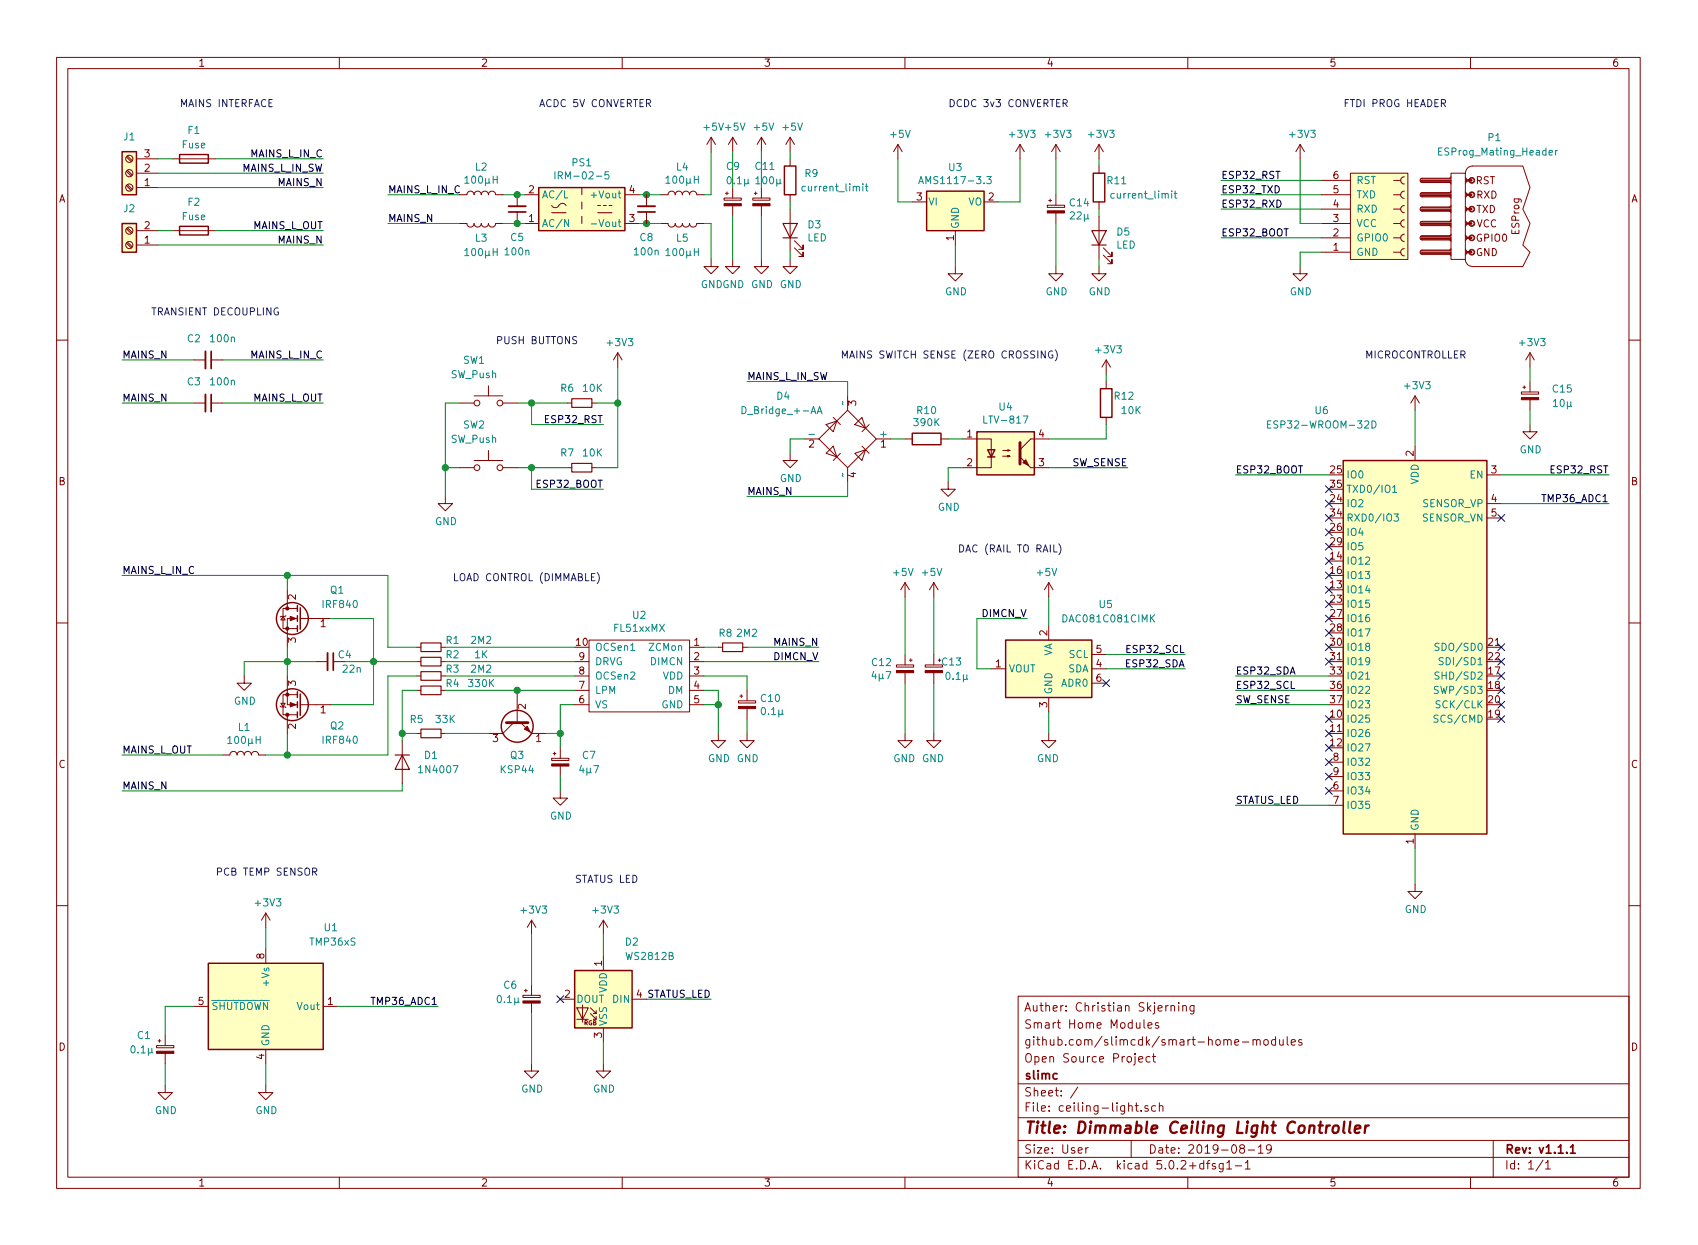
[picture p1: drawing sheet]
EESchema Schematic File Version 4
LIBS:ceiling-light-cache
EELAYER 26 0
EELAYER END
$Descr User 11811 8661
encoding utf-8
Sheet 1 1
Title "Dimmable Ceiling Light Controller"
Date "2019-08-19"
Rev "v1.1.1"
Comp "slimc"
Comment1 "Open Source Project"
Comment2 "github.com/slimcdk/smart-home-modules"
Comment3 "Smart Home Modules"
Comment4 "Auther: Christian Skjerning"
$EndDescr
$Comp
L Connector:Screw_Terminal_01x03 J1
U 1 1
P 900 1200
F 0 "J1" H 900 950 50  0000 C CNN
F 1 "Screw_Terminal_01x03" H 980 1241 50  0001 L CNN
F 2 "" H 900 1200 50  0001 C CNN
F 3 "~" H 900 1200 50  0001 C CNN
	1    900  1200
	-1   0    0    1   
$EndComp
$Comp
L Connector:Screw_Terminal_01x02 J2
U 1 1
P 900 1700
F 0 "J2" H 900 1450 50  0000 C CNN
F 1 "Screw_Terminal_01x02" H 1400 1600 50  0001 C CNN
F 2 "" H 900 1700 50  0001 C CNN
F 3 "~" H 900 1700 50  0001 C CNN
	1    900  1700
	-1   0    0    1   
$EndComp
$Comp
L Device:Fuse F2
U 1 1
P 1350 1600
F 0 "F2" V 1150 1600 50  0000 C CNN
F 1 "Fuse" V 1250 1600 50  0000 C CNN
F 2 "Fuse_Holders_and_Fuses:Fuseholder5x20_horiz_open_lateral_Type-II" V 1280 1600 50  0001 C CNN
F 3 "~" H 1350 1600 50  0001 C CNN
	1    1350 1600
	0    1    1    0   
$EndComp
Text Label 2250 1600 2    50   ~ 0
MAINS_L_OUT
Text Label 2250 1700 2    50   ~ 0
MAINS_N
Wire Wire Line
	1100 1600 1200 1600
Wire Wire Line
	1500 1600 2250 1600
Wire Wire Line
	1100 1700 2250 1700
Wire Wire Line
	1100 1200 2250 1200
Text Label 2250 1100 2    50   ~ 0
MAINS_L_IN_C
Text Label 2250 1200 2    50   ~ 0
MAINS_L_IN_SW
Text Label 2250 1300 2    50   ~ 0
MAINS_N
$Comp
L Device:Fuse F1
U 1 1
P 1350 1100
F 0 "F1" V 1150 1100 50  0000 C CNN
F 1 "Fuse" V 1250 1100 50  0000 C CNN
F 2 "Fuse_Holders_and_Fuses:Fuseholder5x20_horiz_open_lateral_Type-II" V 1280 1100 50  0001 C CNN
F 3 "~" H 1350 1100 50  0001 C CNN
	1    1350 1100
	0    1    1    0   
$EndComp
Text Notes 1250 750  0    50   ~ 0
MAINS INTERFACE
Wire Wire Line
	1100 1100 1200 1100
$Comp
L RF_Module:ESP32-WROOM-32D U6
U 1 1
P 9850 4500
F 0 "U6" H 10500 6150 50  0000 C CNN
F 1 "ESP32-WROOM-32D" H 10500 6050 50  0000 C CNN
F 2 "RF_Module:ESP32-WROOM-32" H 9850 3000 50  0001 C CNN
F 3 "https://www.espressif.com/sites/default/files/documentation/esp32-wroom-32d_esp32-wroom-32u_datasheet_en.pdf" H 9550 4550 50  0001 C CNN
	1    9850 4500
	-1   0    0    -1  
$EndComp
$Comp
L Converter_ACDC:IRM-02-5 PS1
U 1 1
P 4050 1450
F 0 "PS1" H 4050 1775 50  0000 C CNN
F 1 "IRM-02-5" H 4050 1684 50  0000 C CNN
F 2 "Converter_ACDC:Converter_ACDC_MeanWell_IRM-02-xx_THT" H 4050 1150 50  0001 C CNN
F 3 "http://www.meanwell.com/productPdf.aspx?i=675" H 4450 1100 50  0001 C CNN
	1    4050 1450
	1    0    0    -1  
$EndComp
$Comp
L Regulator_Linear:AMS1117-3.3 U3
U 1 1
P 6650 1400
F 0 "U3" H 6650 1642 50  0000 C CNN
F 1 "AMS1117-3.3" H 6650 1551 50  0000 C CNN
F 2 "Package_TO_SOT_SMD:SOT-223" H 6650 1600 50  0001 C CNN
F 3 "http://www.advanced-monolithic.com/pdf/ds1117.pdf" H 6750 1150 50  0001 C CNN
	1    6650 1400
	1    0    0    -1  
$EndComp
Text Label 2700 1350 0    50   ~ 0
MAINS_L_IN_C
Text Label 2700 1550 0    50   ~ 0
MAINS_N
$Comp
L power:+5V #PWR012
U 1 1
P 4950 1050
F 0 "#PWR012" H 4950 900 50  0001 C CNN
F 1 "+5V" H 4965 1223 50  0000 C CNN
F 2 "" H 4950 1050 50  0001 C CNN
F 3 "" H 4950 1050 50  0001 C CNN
	1    4950 1050
	1    0    0    -1  
$EndComp
Wire Wire Line
	4950 1350 4950 1050
$Comp
L power:+3V3 #PWR033
U 1 1
P 7350 1100
F 0 "#PWR033" H 7350 950 50  0001 C CNN
F 1 "+3V3" H 7365 1273 50  0000 C CNN
F 2 "" H 7350 1100 50  0001 C CNN
F 3 "" H 7350 1100 50  0001 C CNN
	1    7350 1100
	1    0    0    -1  
$EndComp
$Comp
L power:GND #PWR029
U 1 1
P 6650 1850
F 0 "#PWR029" H 6650 1600 50  0001 C CNN
F 1 "GND" H 6655 1677 50  0000 C CNN
F 2 "" H 6650 1850 50  0001 C CNN
F 3 "" H 6650 1850 50  0001 C CNN
	1    6650 1850
	1    0    0    -1  
$EndComp
Text Notes 3750 750  0    50   ~ 0
ACDC 5V CONVERTER
Text Label 8500 1650 0    50   ~ 0
ESP32_BOOT
$Comp
L power:GND #PWR039
U 1 1
P 9050 1850
F 0 "#PWR039" H 9050 1600 50  0001 C CNN
F 1 "GND" H 9055 1677 50  0000 C CNN
F 2 "" H 9050 1850 50  0001 C CNN
F 3 "" H 9050 1850 50  0001 C CNN
	1    9050 1850
	1    0    0    -1  
$EndComp
$Comp
L power:+3V3 #PWR038
U 1 1
P 9050 1100
F 0 "#PWR038" H 9050 950 50  0001 C CNN
F 1 "+3V3" H 9065 1273 50  0000 C CNN
F 2 "" H 9050 1100 50  0001 C CNN
F 3 "" H 9050 1100 50  0001 C CNN
	1    9050 1100
	1    0    0    -1  
$EndComp
Wire Wire Line
	9200 1650 8500 1650
Wire Wire Line
	9200 1450 8500 1450
Wire Wire Line
	9200 1350 8500 1350
Wire Wire Line
	9200 1250 8500 1250
Text Label 8500 1450 0    50   ~ 0
ESP32_RXD
Text Label 8500 1350 0    50   ~ 0
ESP32_TXD
Text Label 8500 1250 0    50   ~ 0
ESP32_RST
Text Notes 9350 750  0    50   ~ 0
FTDI PROG HEADER
Text Notes 4000 6150 0    50   ~ 0
STATUS LED
$Comp
L power:GND #PWR010
U 1 1
P 4200 7400
F 0 "#PWR010" H 4200 7150 50  0001 C CNN
F 1 "GND" H 4205 7227 50  0000 C CNN
F 2 "" H 4200 7400 50  0001 C CNN
F 3 "" H 4200 7400 50  0001 C CNN
	1    4200 7400
	1    0    0    -1  
$EndComp
$Comp
L power:+3V3 #PWR09
U 1 1
P 4200 6500
F 0 "#PWR09" H 4200 6350 50  0001 C CNN
F 1 "+3V3" H 4215 6673 50  0000 C CNN
F 2 "" H 4200 6500 50  0001 C CNN
F 3 "" H 4200 6500 50  0001 C CNN
	1    4200 6500
	1    0    0    -1  
$EndComp
Text Label 4950 6950 2    50   ~ 0
STATUS_LED
$Comp
L Sensor_Temperature:TMP36xS U1
U 1 1
P 1850 7000
F 0 "U1" H 2250 7550 50  0000 L CNN
F 1 "TMP36xS" H 2150 7450 50  0000 L CNN
F 2 "Package_TO_SOT_SMD:SOT-23-5_HandSoldering" H 1850 6550 50  0001 C CNN
F 3 "http://www.analog.com/media/en/technical-documentation/data-sheets/TMP35_36_37.pdf" H 1850 7000 50  0001 C CNN
	1    1850 7000
	1    0    0    -1  
$EndComp
$Comp
L power:GND #PWR04
U 1 1
P 1850 7550
F 0 "#PWR04" H 1850 7300 50  0001 C CNN
F 1 "GND" H 1855 7377 50  0000 C CNN
F 2 "" H 1850 7550 50  0001 C CNN
F 3 "" H 1850 7550 50  0001 C CNN
	1    1850 7550
	1    0    0    -1  
$EndComp
Text Label 3050 7000 2    50   ~ 0
TMP36_ADC1
Wire Wire Line
	2350 7000 3050 7000
Wire Wire Line
	4500 6950 4950 6950
Text Notes 1500 6100 0    50   ~ 0
PCB TEMP SENSOR
$Comp
L Device:C_Small C4
U 1 1
P 2300 4600
F 0 "C4" V 2250 4700 50  0000 C CNN
F 1 "22n" V 2350 4750 50  0000 C CNN
F 2 "Capacitor_SMD:C_1206_3216Metric_Pad1.42x1.75mm_HandSolder" H 2300 4600 50  0001 C CNN
F 3 "~" H 2300 4600 50  0001 C CNN
	1    2300 4600
	0    1    1    0   
$EndComp
$Comp
L power:GND #PWR02
U 1 1
P 1700 4700
F 0 "#PWR02" H 1700 4450 50  0001 C CNN
F 1 "GND" H 1705 4527 50  0000 C CNN
F 2 "" H 1700 4700 50  0001 C CNN
F 3 "" H 1700 4700 50  0001 C CNN
	1    1700 4700
	1    0    0    -1  
$EndComp
$Comp
L Transistor_BJT:2N2219 Q3
U 1 1
P 3600 5000
F 0 "Q3" V 3850 5000 50  0000 C CNN
F 1 "KSP44" V 3950 5000 50  0000 C CNN
F 2 "Package_TO_SOT_THT:TO-92L_Inline" H 3800 4925 50  0001 L CIN
F 3 "http://www.onsemi.com/pub_link/Collateral/2N2219-D.PDF" H 3600 5000 50  0001 L CNN
	1    3600 5000
	0    -1   1    0   
$EndComp
$Comp
L Transistor_FET:IRF740 Q1
U 1 1
P 2100 4300
F 0 "Q1" H 1800 4500 50  0000 L CNN
F 1 "IRF840" H 1700 4400 50  0000 L CNN
F 2 "Package_TO_SOT_SMD:TO-263-2_TabPin1" H 2350 4225 50  0001 L CIN
F 3 "http://www.vishay.com/docs/91054/91054.pdf" H 2100 4300 50  0001 L CNN
	1    2100 4300
	-1   0    0    -1  
$EndComp
Wire Wire Line
	2000 4500 2000 4600
Wire Wire Line
	2200 4600 2000 4600
Wire Wire Line
	1700 4600 1700 4700
Connection ~ 2000 4600
Wire Wire Line
	2000 4600 2000 4700
Wire Wire Line
	2000 4600 1700 4600
Wire Wire Line
	2300 4900 2600 4900
Wire Wire Line
	2600 4900 2600 4600
Wire Wire Line
	2600 4300 2300 4300
Wire Wire Line
	2400 4600 2600 4600
Connection ~ 2600 4600
Wire Wire Line
	2600 4600 2600 4300
Wire Wire Line
	5000 4500 4900 4500
Wire Wire Line
	2000 5100 2000 5250
Wire Wire Line
	4900 4900 5000 4900
Wire Wire Line
	4000 4900 3900 4900
Text Notes 3150 4050 0    50   ~ 0
LOAD CONTROL (DIMMABLE)
$Comp
L AC_Drivers_slimc:FL51xxMX U2
U 1 1
P 4450 4700
F 0 "U2" H 4450 5125 50  0000 C CNN
F 1 "FL51xxMX" H 4450 5034 50  0000 C CNN
F 2 "AC_Drivers_slimc:FL51xxMX" H 4100 5100 50  0001 C CNN
F 3 "" H 4100 5100 50  0001 C CNN
	1    4450 4700
	-1   0    0    -1  
$EndComp
Wire Wire Line
	4900 4800 5000 4800
Wire Wire Line
	5000 4800 5000 4900
Text Label 5700 4500 2    50   ~ 0
MAINS_N
Text Label 850  5500 0    50   ~ 0
MAINS_N
Text Label 850  5250 0    50   ~ 0
MAINS_L_OUT
Text Label 850  4000 0    50   ~ 0
MAINS_L_IN_C
$Comp
L power:GND #PWR017
U 1 1
P 5200 5100
F 0 "#PWR017" H 5200 4850 50  0001 C CNN
F 1 "GND" H 5205 4927 50  0000 C CNN
F 2 "" H 5200 5100 50  0001 C CNN
F 3 "" H 5200 5100 50  0001 C CNN
	1    5200 5100
	1    0    0    -1  
$EndComp
$Comp
L Isolator:LTV-817 U4
U 1 1
P 7000 3150
F 0 "U4" H 7000 3475 50  0000 C CNN
F 1 "LTV-817" H 7000 3384 50  0000 C CNN
F 2 "Package_DIP:SMDIP-4_W7.62mm" H 6800 2950 50  0001 L CIN
F 3 "http://www.us.liteon.com/downloads/LTV-817-827-847.PDF" H 7000 3050 50  0001 L CNN
	1    7000 3150
	1    0    0    -1  
$EndComp
$Comp
L Device:R R12
U 1 1
P 7700 2800
F 0 "R12" H 7900 2850 50  0000 R CNN
F 1 "10K" H 7950 2750 50  0000 R CNN
F 2 "Resistor_SMD:R_1210_3225Metric_Pad1.42x2.65mm_HandSolder" V 7630 2800 50  0001 C CNN
F 3 "~" H 7700 2800 50  0001 C CNN
	1    7700 2800
	1    0    0    -1  
$EndComp
$Comp
L Device:R R10
U 1 1
P 6450 3050
F 0 "R10" V 6250 3050 50  0000 C CNN
F 1 "390K" V 6334 3050 50  0000 C CNN
F 2 "Resistor_SMD:R_1210_3225Metric_Pad1.42x2.65mm_HandSolder" V 6380 3050 50  0001 C CNN
F 3 "~" H 6450 3050 50  0001 C CNN
	1    6450 3050
	0    1    1    0   
$EndComp
Wire Wire Line
	6600 3050 6700 3050
Wire Wire Line
	7300 3050 7700 3050
Wire Wire Line
	7700 2950 7700 3050
Text Notes 5850 2500 0    50   ~ 0
MAINS SWITCH SENSE (ZERO CROSSING)
$Comp
L Device:D_Bridge_+-AA D4
U 1 1
P 5900 3050
F 0 "D4" H 5400 3350 50  0000 L CNN
F 1 "D_Bridge_+-AA" H 5150 3250 50  0000 L CNN
F 2 "Diode_THT_slimc:DB107-BP" H 5900 3050 50  0001 C CNN
F 3 "~" H 5900 3050 50  0001 C CNN
	1    5900 3050
	1    0    0    -1  
$EndComp
Text Label 5200 3450 0    50   ~ 0
MAINS_N
Text Label 5200 2650 0    50   ~ 0
MAINS_L_IN_SW
Wire Wire Line
	5200 3450 5900 3450
Wire Wire Line
	5900 3450 5900 3350
Wire Wire Line
	5900 2750 5900 2650
Wire Wire Line
	5900 2650 5200 2650
$Comp
L power:GND #PWR022
U 1 1
P 5500 3150
F 0 "#PWR022" H 5500 2900 50  0001 C CNN
F 1 "GND" H 5505 2977 50  0000 C CNN
F 2 "" H 5500 3150 50  0001 C CNN
F 3 "" H 5500 3150 50  0001 C CNN
	1    5500 3150
	1    0    0    -1  
$EndComp
Wire Wire Line
	5600 3050 5500 3050
Wire Wire Line
	5500 3050 5500 3150
Wire Wire Line
	6200 3050 6300 3050
$Comp
L power:GND #PWR028
U 1 1
P 6600 3350
F 0 "#PWR028" H 6600 3100 50  0001 C CNN
F 1 "GND" H 6605 3177 50  0000 C CNN
F 2 "" H 6600 3350 50  0001 C CNN
F 3 "" H 6600 3350 50  0001 C CNN
	1    6600 3350
	1    0    0    -1  
$EndComp
Wire Wire Line
	6700 3250 6600 3250
Wire Wire Line
	6600 3250 6600 3350
$Comp
L power:+3V3 #PWR037
U 1 1
P 7700 2600
F 0 "#PWR037" H 7700 2450 50  0001 C CNN
F 1 "+3V3" H 7715 2773 50  0000 C CNN
F 2 "" H 7700 2600 50  0001 C CNN
F 3 "" H 7700 2600 50  0001 C CNN
	1    7700 2600
	1    0    0    -1  
$EndComp
Wire Wire Line
	7700 2600 7700 2650
Text Label 7850 3250 2    50   ~ 0
SW_SENSE
Wire Wire Line
	7300 3250 7850 3250
$Comp
L Switch:SW_Push SW1
U 1 1
P 3400 2800
F 0 "SW1" H 3300 3100 50  0000 C CNN
F 1 "SW_Push" H 3300 3000 50  0000 C CNN
F 2 "" H 3400 3000 50  0001 C CNN
F 3 "" H 3400 3000 50  0001 C CNN
	1    3400 2800
	1    0    0    -1  
$EndComp
Text Label 8600 3300 0    50   ~ 0
ESP32_BOOT
Wire Wire Line
	8600 3300 9250 3300
Text Label 4200 3400 2    50   ~ 0
ESP32_BOOT
Wire Wire Line
	3200 2800 3100 2800
Text Notes 3450 2400 0    50   ~ 0
PUSH BUTTONS
Wire Wire Line
	3600 2800 3700 2800
Text Label 4200 2950 2    50   ~ 0
ESP32_RST
$Comp
L power:GND #PWR05
U 1 1
P 3100 3450
F 0 "#PWR05" H 3100 3200 50  0001 C CNN
F 1 "GND" H 3105 3277 50  0000 C CNN
F 2 "" H 3100 3450 50  0001 C CNN
F 3 "" H 3100 3450 50  0001 C CNN
	1    3100 3450
	1    0    0    -1  
$EndComp
Wire Wire Line
	3200 3250 3100 3250
Wire Wire Line
	3100 3250 3100 3450
Text Label 11200 3300 2    50   ~ 0
ESP32_RST
Wire Wire Line
	10450 3300 11200 3300
Text Label 8600 5600 0    50   ~ 0
STATUS_LED
Wire Wire Line
	8600 5600 9250 5600
Text Label 11200 3500 2    50   ~ 0
TMP36_ADC1
Wire Wire Line
	6650 1700 6650 1850
$Comp
L power:GND #PWR013
U 1 1
P 4950 1800
F 0 "#PWR013" H 4950 1550 50  0001 C CNN
F 1 "GND" H 4955 1627 50  0000 C CNN
F 2 "" H 4950 1800 50  0001 C CNN
F 3 "" H 4950 1800 50  0001 C CNN
	1    4950 1800
	1    0    0    -1  
$EndComp
Wire Wire Line
	4950 1800 4950 1550
$Comp
L power:+5V #PWR023
U 1 1
P 6250 1100
F 0 "#PWR023" H 6250 950 50  0001 C CNN
F 1 "+5V" H 6265 1273 50  0000 C CNN
F 2 "" H 6250 1100 50  0001 C CNN
F 3 "" H 6250 1100 50  0001 C CNN
	1    6250 1100
	1    0    0    -1  
$EndComp
Wire Wire Line
	6250 1100 6250 1400
Wire Wire Line
	6250 1400 6350 1400
$Comp
L power:GND #PWR034
U 1 1
P 7350 1850
F 0 "#PWR034" H 7350 1600 50  0001 C CNN
F 1 "GND" H 7355 1677 50  0000 C CNN
F 2 "" H 7350 1850 50  0001 C CNN
F 3 "" H 7350 1850 50  0001 C CNN
	1    7350 1850
	1    0    0    -1  
$EndComp
$Comp
L power:+5V #PWR015
U 1 1
P 5100 1050
F 0 "#PWR015" H 5100 900 50  0001 C CNN
F 1 "+5V" H 5115 1223 50  0000 C CNN
F 2 "" H 5100 1050 50  0001 C CNN
F 3 "" H 5100 1050 50  0001 C CNN
	1    5100 1050
	1    0    0    -1  
$EndComp
$Comp
L power:GND #PWR016
U 1 1
P 5100 1800
F 0 "#PWR016" H 5100 1550 50  0001 C CNN
F 1 "GND" H 5105 1627 50  0000 C CNN
F 2 "" H 5100 1800 50  0001 C CNN
F 3 "" H 5100 1800 50  0001 C CNN
	1    5100 1800
	1    0    0    -1  
$EndComp
$Comp
L Device:CP_Small C9
U 1 1
P 5100 1400
F 0 "C9" H 5050 1650 50  0000 L CNN
F 1 "0.1µ" H 5050 1550 50  0000 L CNN
F 2 "Capacitor_SMD:C_1206_3216Metric_Pad1.42x1.75mm_HandSolder" H 5100 1400 50  0001 C CNN
F 3 "~" H 5100 1400 50  0001 C CNN
	1    5100 1400
	1    0    0    -1  
$EndComp
Wire Wire Line
	5100 1050 5100 1300
Wire Wire Line
	5100 1500 5100 1800
$Comp
L Device:CP_Small C14
U 1 1
P 7350 1450
F 0 "C14" H 7438 1496 50  0000 L CNN
F 1 "22µ" H 7438 1405 50  0000 L CNN
F 2 "Capacitor_SMD:C_1206_3216Metric_Pad1.42x1.75mm_HandSolder" H 7350 1450 50  0001 C CNN
F 3 "~" H 7350 1450 50  0001 C CNN
	1    7350 1450
	1    0    0    -1  
$EndComp
Wire Wire Line
	7350 1550 7350 1850
$Comp
L Device:CP_Small C10
U 1 1
P 5200 4900
F 0 "C10" H 5288 4946 50  0000 L CNN
F 1 "0.1µ" H 5288 4855 50  0000 L CNN
F 2 "Capacitor_SMD:C_1206_3216Metric_Pad1.42x1.75mm_HandSolder" H 5200 4900 50  0001 C CNN
F 3 "~" H 5200 4900 50  0001 C CNN
	1    5200 4900
	1    0    0    -1  
$EndComp
$Comp
L Device:CP_Small C7
U 1 1
P 3900 5300
F 0 "C7" H 4100 5350 50  0000 C CNN
F 1 "4µ7" H 4100 5250 50  0000 C CNN
F 2 "Capacitor_SMD:C_1206_3216Metric_Pad1.42x1.75mm_HandSolder" H 3900 5300 50  0001 C CNN
F 3 "~" H 3900 5300 50  0001 C CNN
	1    3900 5300
	1    0    0    -1  
$EndComp
NoConn ~ 10450 5000
NoConn ~ 10450 4900
NoConn ~ 10450 4800
NoConn ~ 10450 4700
NoConn ~ 10450 4600
NoConn ~ 10450 4500
Text Notes 9500 2500 0    50   ~ 0
MICROCONTROLLER
$Comp
L power:+3V3 #PWR040
U 1 1
P 9850 2850
F 0 "#PWR040" H 9850 2700 50  0001 C CNN
F 1 "+3V3" H 9865 3023 50  0000 C CNN
F 2 "" H 9850 2850 50  0001 C CNN
F 3 "" H 9850 2850 50  0001 C CNN
	1    9850 2850
	1    0    0    -1  
$EndComp
Wire Wire Line
	9850 2850 9850 3100
$Comp
L power:GND #PWR041
U 1 1
P 9850 6150
F 0 "#PWR041" H 9850 5900 50  0001 C CNN
F 1 "GND" H 9855 5977 50  0000 C CNN
F 2 "" H 9850 6150 50  0001 C CNN
F 3 "" H 9850 6150 50  0001 C CNN
	1    9850 6150
	1    0    0    -1  
$EndComp
Wire Wire Line
	9850 5900 9850 6150
$Comp
L Device:R_Small R1
U 1 1
P 3000 4500
F 0 "R1" V 2950 4650 50  0000 C CNN
F 1 "2M2" V 2950 4850 50  0000 C CNN
F 2 "Resistor_SMD:R_1210_3225Metric_Pad1.42x2.65mm_HandSolder" H 3000 4500 50  0001 C CNN
F 3 "~" H 3000 4500 50  0001 C CNN
	1    3000 4500
	0    1    1    0   
$EndComp
$Comp
L Device:R_Small R3
U 1 1
P 3000 4700
F 0 "R3" V 2950 4850 50  0000 C CNN
F 1 "2M2" V 2950 5050 50  0000 C CNN
F 2 "Resistor_SMD:R_1210_3225Metric_Pad1.42x2.65mm_HandSolder" H 3000 4700 50  0001 C CNN
F 3 "~" H 3000 4700 50  0001 C CNN
	1    3000 4700
	0    1    1    0   
$EndComp
$Comp
L Device:R_Small R2
U 1 1
P 3000 4600
F 0 "R2" V 2950 4750 50  0000 C CNN
F 1 "1K" V 2950 4950 50  0000 C CNN
F 2 "Resistor_SMD:R_1210_3225Metric_Pad1.42x2.65mm_HandSolder" H 3000 4600 50  0001 C CNN
F 3 "~" H 3000 4600 50  0001 C CNN
	1    3000 4600
	0    1    1    0   
$EndComp
$Comp
L Device:R_Small R4
U 1 1
P 3000 4800
F 0 "R4" V 2950 4950 50  0000 C CNN
F 1 "330K" V 2950 5150 50  0000 C CNN
F 2 "Resistor_SMD:R_1210_3225Metric_Pad1.42x2.65mm_HandSolder" H 3000 4800 50  0001 C CNN
F 3 "~" H 3000 4800 50  0001 C CNN
	1    3000 4800
	0    1    1    0   
$EndComp
$Comp
L Device:R_Small R5
U 1 1
P 3000 5100
F 0 "R5" V 2900 5000 50  0000 C CNN
F 1 "33K" V 2900 5200 50  0000 C CNN
F 2 "Resistor_SMD:R_1210_3225Metric_Pad1.42x2.65mm_HandSolder" H 3000 5100 50  0001 C CNN
F 3 "~" H 3000 5100 50  0001 C CNN
	1    3000 5100
	0    1    1    0   
$EndComp
Wire Wire Line
	3100 4600 4000 4600
Wire Wire Line
	2600 4600 2900 4600
$Comp
L Device:R_Small R8
U 1 1
P 5100 4500
F 0 "R8" V 5000 4450 50  0000 C CNN
F 1 "2M2" V 5000 4600 50  0000 C CNN
F 2 "Resistor_SMD:R_1210_3225Metric_Pad1.42x2.65mm_HandSolder" H 5100 4500 50  0001 C CNN
F 3 "~" H 5100 4500 50  0001 C CNN
	1    5100 4500
	0    1    1    0   
$EndComp
Wire Wire Line
	5200 4500 5700 4500
Wire Wire Line
	850  4000 2000 4000
Wire Wire Line
	2000 4100 2000 4000
$Comp
L Transistor_FET:IRF740 Q2
U 1 1
P 2100 4900
F 0 "Q2" H 1800 5050 50  0000 L CNN
F 1 "IRF840" H 1700 5150 50  0000 L CNN
F 2 "Package_TO_SOT_SMD:TO-263-2_TabPin1" H 2350 4825 50  0001 L CIN
F 3 "http://www.vishay.com/docs/91054/91054.pdf" H 2100 4900 50  0001 L CNN
	1    2100 4900
	-1   0    0    1   
$EndComp
Wire Wire Line
	2000 5250 2700 5250
Wire Wire Line
	2700 5250 2700 4700
Wire Wire Line
	2700 4700 2900 4700
Wire Wire Line
	2000 4000 2700 4000
Wire Wire Line
	2700 4000 2700 4500
Wire Wire Line
	2700 4500 2900 4500
Connection ~ 2000 4000
Wire Wire Line
	3100 4700 4000 4700
Wire Wire Line
	3100 4500 4000 4500
Wire Wire Line
	2900 4800 2800 4800
Wire Wire Line
	2800 4800 2800 5100
Wire Wire Line
	3100 4800 3600 4800
Wire Wire Line
	2900 5100 2800 5100
$Comp
L Diode:1N4007 D1
U 1 1
P 2800 5300
F 0 "D1" V 2750 5500 50  0000 C CNN
F 1 "1N4007" V 2850 5550 50  0000 C CNN
F 2 "Diode_THT:D_DO-41_SOD81_P10.16mm_Horizontal" H 2800 5125 50  0001 C CNN
F 3 "http://www.vishay.com/docs/88503/1n4001.pdf" H 2800 5300 50  0001 C CNN
	1    2800 5300
	0    1    1    0   
$EndComp
Wire Wire Line
	2800 5500 2800 5450
Wire Wire Line
	2800 5150 2800 5100
Connection ~ 2800 5100
Wire Wire Line
	3100 5100 3400 5100
Wire Wire Line
	3900 4900 3900 5100
Wire Wire Line
	3900 5100 3800 5100
Connection ~ 3600 4800
Wire Wire Line
	3600 4800 4000 4800
Wire Wire Line
	3900 5200 3900 5100
Connection ~ 3900 5100
$Comp
L power:GND #PWR08
U 1 1
P 3900 5500
F 0 "#PWR08" H 3900 5250 50  0001 C CNN
F 1 "GND" H 3905 5327 50  0000 C CNN
F 2 "" H 3900 5500 50  0001 C CNN
F 3 "" H 3900 5500 50  0001 C CNN
	1    3900 5500
	1    0    0    -1  
$EndComp
Wire Wire Line
	3900 5400 3900 5500
Wire Wire Line
	5200 5000 5200 5100
Wire Wire Line
	3100 2800 3100 3250
Connection ~ 3100 3250
$Comp
L power:+3V3 #PWR011
U 1 1
P 4300 2550
F 0 "#PWR011" H 4300 2400 50  0001 C CNN
F 1 "+3V3" H 4315 2723 50  0000 C CNN
F 2 "" H 4300 2550 50  0001 C CNN
F 3 "" H 4300 2550 50  0001 C CNN
	1    4300 2550
	1    0    0    -1  
$EndComp
$Comp
L Device:R_Small R7
U 1 1
P 4050 3250
F 0 "R7" V 4150 3300 50  0000 L CNN
F 1 "10K" V 4150 3100 50  0000 L CNN
F 2 "Resistor_SMD:R_1210_3225Metric_Pad1.42x2.65mm_HandSolder" H 4050 3250 50  0001 C CNN
F 3 "~" H 4050 3250 50  0001 C CNN
	1    4050 3250
	0    -1   -1   0   
$EndComp
Wire Wire Line
	3700 2800 3700 2950
Wire Wire Line
	3700 2950 4200 2950
Connection ~ 3700 2800
Wire Wire Line
	3700 2800 3950 2800
Wire Wire Line
	4150 2800 4300 2800
Wire Wire Line
	4300 2800 4300 2550
Wire Wire Line
	3600 3250 3700 3250
Wire Wire Line
	3700 3250 3700 3400
Wire Wire Line
	3700 3400 4200 3400
Wire Wire Line
	3700 3250 3950 3250
Connection ~ 3700 3250
Wire Wire Line
	4150 3250 4300 3250
Wire Wire Line
	4300 3250 4300 2800
Connection ~ 4300 2800
$Comp
L Device:R_Small R6
U 1 1
P 4050 2800
F 0 "R6" V 4150 2850 50  0000 L CNN
F 1 "10K" V 4150 2650 50  0000 L CNN
F 2 "Resistor_SMD:R_1210_3225Metric_Pad1.42x2.65mm_HandSolder" H 4050 2800 50  0001 C CNN
F 3 "~" H 4050 2800 50  0001 C CNN
	1    4050 2800
	0    -1   -1   0   
$EndComp
$Comp
L Switch:SW_Push SW2
U 1 1
P 3400 3250
F 0 "SW2" H 3300 3550 50  0000 C CNN
F 1 "SW_Push" H 3300 3450 50  0000 C CNN
F 2 "" H 3400 3450 50  0001 C CNN
F 3 "" H 3400 3450 50  0001 C CNN
	1    3400 3250
	1    0    0    -1  
$EndComp
Text Label 8600 4900 0    50   ~ 0
SW_SENSE
Wire Wire Line
	8600 4900 9250 4900
$Comp
L Analog_DAC:DAC081C081CIMK U5
U 1 1
P 7300 4650
F 0 "U5" H 6850 5100 50  0000 L CNN
F 1 "DAC081C081CIMK" H 6550 5000 50  0000 L CNN
F 2 "Package_TO_SOT_SMD:SOT-23-6_Handsoldering" H 7950 4400 50  0001 C CNN
F 3 "http://www.ti.com/lit/ds/symlink/dac081c081.pdf" H 7300 4650 50  0001 C CNN
	1    7300 4650
	-1   0    0    -1  
$EndComp
$Comp
L power:GND #PWR032
U 1 1
P 7300 5100
F 0 "#PWR032" H 7300 4850 50  0001 C CNN
F 1 "GND" H 7305 4927 50  0000 C CNN
F 2 "" H 7300 5100 50  0001 C CNN
F 3 "" H 7300 5100 50  0001 C CNN
	1    7300 5100
	-1   0    0    -1  
$EndComp
Wire Wire Line
	7300 5100 7300 4950
$Comp
L power:+5V #PWR031
U 1 1
P 7300 4150
F 0 "#PWR031" H 7300 4000 50  0001 C CNN
F 1 "+5V" H 7315 4323 50  0000 C CNN
F 2 "" H 7300 4150 50  0001 C CNN
F 3 "" H 7300 4150 50  0001 C CNN
	1    7300 4150
	-1   0    0    -1  
$EndComp
Wire Wire Line
	7300 4350 7300 4150
Text Label 5700 4600 2    50   ~ 0
DIMCN_V
Text Label 8600 4700 0    50   ~ 0
ESP32_SDA
Text Label 8600 4800 0    50   ~ 0
ESP32_SCL
Wire Wire Line
	8600 4700 9250 4700
Wire Wire Line
	9250 4800 8600 4800
Text Label 8250 4650 2    50   ~ 0
ESP32_SDA
Text Label 8250 4550 2    50   ~ 0
ESP32_SCL
Wire Wire Line
	8250 4550 7700 4550
Wire Wire Line
	7700 4650 8250 4650
$Comp
L Device:LED D3
U 1 1
P 5500 1600
F 0 "D3" V 5538 1483 50  0000 R CNN
F 1 "LED" V 5447 1483 50  0000 R CNN
F 2 "" H 5500 1600 50  0001 C CNN
F 3 "~" H 5500 1600 50  0001 C CNN
	1    5500 1600
	0    -1   -1   0   
$EndComp
$Comp
L power:+5V #PWR020
U 1 1
P 5500 1050
F 0 "#PWR020" H 5500 900 50  0001 C CNN
F 1 "+5V" H 5515 1223 50  0000 C CNN
F 2 "" H 5500 1050 50  0001 C CNN
F 3 "" H 5500 1050 50  0001 C CNN
	1    5500 1050
	1    0    0    -1  
$EndComp
$Comp
L power:GND #PWR021
U 1 1
P 5500 1800
F 0 "#PWR021" H 5500 1550 50  0001 C CNN
F 1 "GND" H 5505 1627 50  0000 C CNN
F 2 "" H 5500 1800 50  0001 C CNN
F 3 "" H 5500 1800 50  0001 C CNN
	1    5500 1800
	1    0    0    -1  
$EndComp
Wire Wire Line
	5500 1800 5500 1750
$Comp
L power:+3V3 #PWR035
U 1 1
P 7650 1100
F 0 "#PWR035" H 7650 950 50  0001 C CNN
F 1 "+3V3" H 7665 1273 50  0000 C CNN
F 2 "" H 7650 1100 50  0001 C CNN
F 3 "" H 7650 1100 50  0001 C CNN
	1    7650 1100
	1    0    0    -1  
$EndComp
$Comp
L Device:R R9
U 1 1
P 5500 1250
F 0 "R9" H 5700 1300 50  0000 R CNN
F 1 "current_limit" H 6050 1200 50  0000 R CNN
F 2 "" V 5430 1250 50  0001 C CNN
F 3 "~" H 5500 1250 50  0001 C CNN
	1    5500 1250
	1    0    0    -1  
$EndComp
Wire Wire Line
	5500 1100 5500 1050
Wire Wire Line
	5500 1400 5500 1450
$Comp
L Device:LED D5
U 1 1
P 7650 1650
F 0 "D5" V 7688 1533 50  0000 R CNN
F 1 "LED" V 7597 1533 50  0000 R CNN
F 2 "" H 7650 1650 50  0001 C CNN
F 3 "~" H 7650 1650 50  0001 C CNN
	1    7650 1650
	0    -1   -1   0   
$EndComp
$Comp
L power:GND #PWR036
U 1 1
P 7650 1850
F 0 "#PWR036" H 7650 1600 50  0001 C CNN
F 1 "GND" H 7655 1677 50  0000 C CNN
F 2 "" H 7650 1850 50  0001 C CNN
F 3 "" H 7650 1850 50  0001 C CNN
	1    7650 1850
	1    0    0    -1  
$EndComp
Wire Wire Line
	7650 1850 7650 1800
$Comp
L Device:R R11
U 1 1
P 7650 1300
F 0 "R11" H 7850 1350 50  0000 R CNN
F 1 "current_limit" H 8200 1250 50  0000 R CNN
F 2 "" V 7580 1300 50  0001 C CNN
F 3 "~" H 7650 1300 50  0001 C CNN
	1    7650 1300
	1    0    0    -1  
$EndComp
Wire Wire Line
	7650 1450 7650 1500
Wire Wire Line
	7650 1150 7650 1100
Wire Wire Line
	7350 1100 7350 1350
$Comp
L power:+3V3 #PWR030
U 1 1
P 7100 1100
F 0 "#PWR030" H 7100 950 50  0001 C CNN
F 1 "+3V3" H 7115 1273 50  0000 C CNN
F 2 "" H 7100 1100 50  0001 C CNN
F 3 "" H 7100 1100 50  0001 C CNN
	1    7100 1100
	1    0    0    -1  
$EndComp
Wire Wire Line
	6950 1400 7100 1400
Wire Wire Line
	7100 1400 7100 1100
Text Notes 6600 750  0    50   ~ 0
DCDC 3v3 CONVERTER
Text Notes 7400 3850 2    50   ~ 0
DAC (RAIL TO RAIL)
$Comp
L Device:CP_Small C13
U 1 1
P 6500 4650
F 0 "C13" H 6300 4700 50  0000 L CNN
F 1 "0.1µ" H 6250 4600 50  0000 L CNN
F 2 "Capacitor_SMD:C_1206_3216Metric_Pad1.42x1.75mm_HandSolder" H 6500 4650 50  0001 C CNN
F 3 "~" H 6500 4650 50  0001 C CNN
	1    6500 4650
	-1   0    0    -1  
$EndComp
$Comp
L Device:CP_Small C12
U 1 1
P 6300 4650
F 0 "C12" H 6388 4696 50  0000 L CNN
F 1 "4µ7" H 6388 4605 50  0000 L CNN
F 2 "Capacitor_SMD:C_1206_3216Metric_Pad1.42x1.75mm_HandSolder" H 6300 4650 50  0001 C CNN
F 3 "~" H 6300 4650 50  0001 C CNN
	1    6300 4650
	-1   0    0    -1  
$EndComp
$Comp
L power:+5V #PWR026
U 1 1
P 6500 4150
F 0 "#PWR026" H 6500 4000 50  0001 C CNN
F 1 "+5V" H 6515 4323 50  0000 C CNN
F 2 "" H 6500 4150 50  0001 C CNN
F 3 "" H 6500 4150 50  0001 C CNN
	1    6500 4150
	-1   0    0    -1  
$EndComp
$Comp
L power:+5V #PWR024
U 1 1
P 6300 4150
F 0 "#PWR024" H 6300 4000 50  0001 C CNN
F 1 "+5V" H 6315 4323 50  0000 C CNN
F 2 "" H 6300 4150 50  0001 C CNN
F 3 "" H 6300 4150 50  0001 C CNN
	1    6300 4150
	-1   0    0    -1  
$EndComp
$Comp
L power:GND #PWR027
U 1 1
P 6500 5100
F 0 "#PWR027" H 6500 4850 50  0001 C CNN
F 1 "GND" H 6505 4927 50  0000 C CNN
F 2 "" H 6500 5100 50  0001 C CNN
F 3 "" H 6500 5100 50  0001 C CNN
	1    6500 5100
	-1   0    0    -1  
$EndComp
$Comp
L power:GND #PWR025
U 1 1
P 6300 5100
F 0 "#PWR025" H 6300 4850 50  0001 C CNN
F 1 "GND" H 6305 4927 50  0000 C CNN
F 2 "" H 6300 5100 50  0001 C CNN
F 3 "" H 6300 5100 50  0001 C CNN
	1    6300 5100
	-1   0    0    -1  
$EndComp
Wire Wire Line
	6500 4550 6500 4150
Wire Wire Line
	6500 4750 6500 5100
Wire Wire Line
	6300 5100 6300 4750
Wire Wire Line
	6300 4550 6300 4150
Wire Wire Line
	4900 4600 5700 4600
Text Label 7150 4300 2    50   ~ 0
DIMCN_V
Wire Wire Line
	6800 4650 6900 4650
Wire Wire Line
	7150 4300 6800 4300
$Comp
L Device:C_Small C2
U 1 1
P 1450 2500
F 0 "C2" V 1300 2400 50  0000 C CNN
F 1 "100n" V 1300 2600 50  0000 C CNN
F 2 "Capacitor_SMD:C_1210_3225Metric_Pad1.42x2.65mm_HandSolder" H 1450 2500 50  0001 C CNN
F 3 "~" H 1450 2500 50  0001 C CNN
	1    1450 2500
	0    1    1    0   
$EndComp
Wire Wire Line
	1100 1300 2250 1300
Wire Wire Line
	1500 1100 2250 1100
Text Notes 1050 2200 0    50   ~ 0
TRANSIENT DECOUPLING
Text Label 2250 2500 2    50   ~ 0
MAINS_L_IN_C
Text Label 850  2500 0    50   ~ 0
MAINS_N
Wire Wire Line
	850  2500 1350 2500
Wire Wire Line
	1550 2500 2250 2500
$Comp
L Device:C_Small C3
U 1 1
P 1450 2800
F 0 "C3" V 1300 2700 50  0000 C CNN
F 1 "100n" V 1300 2900 50  0000 C CNN
F 2 "Capacitor_SMD:C_1210_3225Metric_Pad1.42x2.65mm_HandSolder" H 1450 2800 50  0001 C CNN
F 3 "~" H 1450 2800 50  0001 C CNN
	1    1450 2800
	0    1    1    0   
$EndComp
Text Label 850  2800 0    50   ~ 0
MAINS_N
Wire Wire Line
	850  2800 1350 2800
Wire Wire Line
	1550 2800 2250 2800
Text Label 2250 2800 2    50   ~ 0
MAINS_L_OUT
Wire Wire Line
	4200 6500 4200 6650
$Comp
L LED:WS2812B D2
U 1 1
P 4200 6950
F 0 "D2" H 3950 7350 50  0000 L CNN
F 1 "WS2812B" H 3700 7250 50  0000 L CNN
F 2 "LED_SMD:LED_WS2812B_PLCC4_5.0x5.0mm_P3.2mm" H 4250 6650 50  0001 L TNN
F 3 "https://cdn-shop.adafruit.com/datasheets/WS2812B.pdf" H 4300 6575 50  0001 L TNN
	1    4200 6950
	-1   0    0    -1  
$EndComp
Wire Wire Line
	4200 7250 4200 7400
$Comp
L power:+3V3 #PWR06
U 1 1
P 3700 6500
F 0 "#PWR06" H 3700 6350 50  0001 C CNN
F 1 "+3V3" H 3715 6673 50  0000 C CNN
F 2 "" H 3700 6500 50  0001 C CNN
F 3 "" H 3700 6500 50  0001 C CNN
	1    3700 6500
	1    0    0    -1  
$EndComp
$Comp
L power:GND #PWR07
U 1 1
P 3700 7400
F 0 "#PWR07" H 3700 7150 50  0001 C CNN
F 1 "GND" H 3705 7227 50  0000 C CNN
F 2 "" H 3700 7400 50  0001 C CNN
F 3 "" H 3700 7400 50  0001 C CNN
	1    3700 7400
	1    0    0    -1  
$EndComp
NoConn ~ 3900 6950
Wire Wire Line
	1850 7400 1850 7550
$Comp
L power:+3V3 #PWR03
U 1 1
P 1850 6450
F 0 "#PWR03" H 1850 6300 50  0001 C CNN
F 1 "+3V3" H 1865 6623 50  0000 C CNN
F 2 "" H 1850 6450 50  0001 C CNN
F 3 "" H 1850 6450 50  0001 C CNN
	1    1850 6450
	1    0    0    -1  
$EndComp
Wire Wire Line
	1850 6450 1850 6600
$Comp
L power:GND #PWR01
U 1 1
P 1150 7550
F 0 "#PWR01" H 1150 7300 50  0001 C CNN
F 1 "GND" H 1155 7377 50  0000 C CNN
F 2 "" H 1150 7550 50  0001 C CNN
F 3 "" H 1150 7550 50  0001 C CNN
	1    1150 7550
	1    0    0    -1  
$EndComp
Wire Wire Line
	1150 7000 1350 7000
Wire Wire Line
	6800 4300 6800 4650
Wire Wire Line
	4900 4700 5200 4700
Wire Wire Line
	5200 4700 5200 4800
$Comp
L power:GND #PWR014
U 1 1
P 5000 5100
F 0 "#PWR014" H 5000 4850 50  0001 C CNN
F 1 "GND" H 5005 4927 50  0000 C CNN
F 2 "" H 5000 5100 50  0001 C CNN
F 3 "" H 5000 5100 50  0001 C CNN
	1    5000 5100
	1    0    0    -1  
$EndComp
Wire Wire Line
	5000 5100 5000 4900
Connection ~ 5000 4900
NoConn ~ 9250 5500
NoConn ~ 9250 5300
NoConn ~ 9250 5200
NoConn ~ 9250 5100
NoConn ~ 9250 5000
NoConn ~ 9250 4600
NoConn ~ 9250 4500
NoConn ~ 9250 4400
NoConn ~ 9250 4300
NoConn ~ 9250 4200
NoConn ~ 9250 4100
NoConn ~ 9250 4000
NoConn ~ 9250 3900
NoConn ~ 9250 3800
NoConn ~ 9250 3700
NoConn ~ 9250 3600
NoConn ~ 9250 3500
NoConn ~ 9250 3400
NoConn ~ 10450 3600
NoConn ~ 7700 4750
Wire Wire Line
	10450 3500 11200 3500
NoConn ~ 9250 5400
$Comp
L ESProg:ESProg_Mating_Header P1
U 1 1
P 9600 1500
F 0 "P1" H 10350 2050 50  0000 L CNN
F 1 "ESProg_Mating_Header" H 10000 1950 50  0000 L CNN
F 2 "footprints:ESProg_PinSocket_1x06_P2.54mm_Vertical" H 9400 1500 50  0001 C CNN
F 3 "" H 9400 1500 50  0001 C CNN
	1    9600 1500
	1    0    0    -1  
$EndComp
Wire Wire Line
	9050 1850 9050 1750
Wire Wire Line
	9050 1750 9200 1750
Wire Wire Line
	9200 1550 9050 1550
Wire Wire Line
	9050 1550 9050 1100
Wire Wire Line
	2700 1350 3200 1350
Wire Wire Line
	2700 1550 3200 1550
Wire Wire Line
	1850 5250 2000 5250
Connection ~ 2000 5250
Wire Wire Line
	850  5500 2800 5500
$Comp
L Device:L L2
U 1 1
P 3350 1350
F 0 "L2" V 3540 1350 50  0000 C CNN
F 1 "100µH" V 3449 1350 50  0000 C CNN
F 2 "Inductor_SMD:L_6.3x6.3_H3" H 3350 1350 50  0001 C CNN
F 3 "~" H 3350 1350 50  0001 C CNN
	1    3350 1350
	0    -1   -1   0   
$EndComp
$Comp
L Device:L L3
U 1 1
P 3350 1550
F 0 "L3" V 3450 1550 50  0000 C CNN
F 1 "100µH" V 3550 1550 50  0000 C CNN
F 2 "Inductor_SMD:L_6.3x6.3_H3" H 3350 1550 50  0001 C CNN
F 3 "~" H 3350 1550 50  0001 C CNN
	1    3350 1550
	0    1    1    0   
$EndComp
$Comp
L Device:L L1
U 1 1
P 1700 5250
F 0 "L1" V 1890 5250 50  0000 C CNN
F 1 "100µH" V 1799 5250 50  0000 C CNN
F 2 "Inductor_SMD:L_6.3x6.3_H3" H 1700 5250 50  0001 C CNN
F 3 "~" H 1700 5250 50  0001 C CNN
	1    1700 5250
	0    -1   -1   0   
$EndComp
Wire Wire Line
	850  5250 1550 5250
$Comp
L Device:L L4
U 1 1
P 4750 1350
F 0 "L4" V 4940 1350 50  0000 C CNN
F 1 "100µH" V 4849 1350 50  0000 C CNN
F 2 "Inductor_SMD:L_6.3x6.3_H3" H 4750 1350 50  0001 C CNN
F 3 "~" H 4750 1350 50  0001 C CNN
	1    4750 1350
	0    -1   -1   0   
$EndComp
Wire Wire Line
	4900 1350 4950 1350
Wire Wire Line
	4900 1550 4950 1550
$Comp
L Device:L L5
U 1 1
P 4750 1550
F 0 "L5" V 4850 1550 50  0000 C CNN
F 1 "100µH" V 4950 1550 50  0000 C CNN
F 2 "Inductor_SMD:L_6.3x6.3_H3" H 4750 1550 50  0001 C CNN
F 3 "~" H 4750 1550 50  0001 C CNN
	1    4750 1550
	0    1    1    0   
$EndComp
$Comp
L power:+5V #PWR018
U 1 1
P 5300 1050
F 0 "#PWR018" H 5300 900 50  0001 C CNN
F 1 "+5V" H 5315 1223 50  0000 C CNN
F 2 "" H 5300 1050 50  0001 C CNN
F 3 "" H 5300 1050 50  0001 C CNN
	1    5300 1050
	1    0    0    -1  
$EndComp
$Comp
L power:GND #PWR019
U 1 1
P 5300 1800
F 0 "#PWR019" H 5300 1550 50  0001 C CNN
F 1 "GND" H 5305 1627 50  0000 C CNN
F 2 "" H 5300 1800 50  0001 C CNN
F 3 "" H 5300 1800 50  0001 C CNN
	1    5300 1800
	1    0    0    -1  
$EndComp
$Comp
L Device:CP_Small C11
U 1 1
P 5300 1400
F 0 "C11" H 5250 1650 50  0000 L CNN
F 1 "100µ" H 5250 1550 50  0000 L CNN
F 2 "Capacitor_SMD:C_1206_3216Metric_Pad1.42x1.75mm_HandSolder" H 5300 1400 50  0001 C CNN
F 3 "~" H 5300 1400 50  0001 C CNN
	1    5300 1400
	1    0    0    -1  
$EndComp
Wire Wire Line
	5300 1050 5300 1300
Wire Wire Line
	5300 1500 5300 1800
Wire Wire Line
	3500 1350 3600 1350
Wire Wire Line
	3500 1550 3600 1550
$Comp
L Device:C_Small C5
U 1 1
P 3600 1450
F 0 "C5" H 3600 1650 50  0000 C CNN
F 1 "100n" H 3600 1750 50  0000 C CNN
F 2 "Capacitor_SMD:C_1210_3225Metric_Pad1.42x2.65mm_HandSolder" H 3600 1450 50  0001 C CNN
F 3 "~" H 3600 1450 50  0001 C CNN
	1    3600 1450
	-1   0    0    1   
$EndComp
Connection ~ 3600 1550
Wire Wire Line
	3600 1550 3650 1550
Connection ~ 3600 1350
Wire Wire Line
	3600 1350 3650 1350
Wire Wire Line
	4500 1350 4600 1350
Wire Wire Line
	4450 1350 4500 1350
Connection ~ 4500 1350
Wire Wire Line
	4500 1550 4600 1550
Wire Wire Line
	4450 1550 4500 1550
Connection ~ 4500 1550
$Comp
L Device:C_Small C8
U 1 1
P 4500 1450
F 0 "C8" H 4500 1650 50  0000 C CNN
F 1 "100n" H 4500 1750 50  0000 C CNN
F 2 "Capacitor_SMD:C_1210_3225Metric_Pad1.42x2.65mm_HandSolder" H 4500 1450 50  0001 C CNN
F 3 "~" H 4500 1450 50  0001 C CNN
	1    4500 1450
	-1   0    0    1   
$EndComp
$Comp
L Device:CP_Small C15
U 1 1
P 10650 2750
F 0 "C15" H 10800 2800 50  0000 L CNN
F 1 "10µ" H 10800 2700 50  0000 L CNN
F 2 "Capacitor_SMD:C_1210_3225Metric_Pad1.42x2.65mm_HandSolder" H 10650 2750 50  0001 C CNN
F 3 "~" H 10650 2750 50  0001 C CNN
	1    10650 2750
	1    0    0    -1  
$EndComp
$Comp
L power:+3V3 #PWR042
U 1 1
P 10650 2550
F 0 "#PWR042" H 10650 2400 50  0001 C CNN
F 1 "+3V3" H 10665 2723 50  0000 C CNN
F 2 "" H 10650 2550 50  0001 C CNN
F 3 "" H 10650 2550 50  0001 C CNN
	1    10650 2550
	1    0    0    -1  
$EndComp
$Comp
L power:GND #PWR043
U 1 1
P 10650 2950
F 0 "#PWR043" H 10650 2700 50  0001 C CNN
F 1 "GND" H 10655 2777 50  0000 C CNN
F 2 "" H 10650 2950 50  0001 C CNN
F 3 "" H 10650 2950 50  0001 C CNN
	1    10650 2950
	1    0    0    -1  
$EndComp
Wire Wire Line
	10650 2950 10650 2850
Wire Wire Line
	10650 2650 10650 2550
$Comp
L Device:CP_Small C6
U 1 1
P 3700 6950
F 0 "C6" H 3500 7050 50  0000 L CNN
F 1 "0.1µ" H 3450 6950 50  0000 L CNN
F 2 "Capacitor_SMD:C_1206_3216Metric_Pad1.42x1.75mm_HandSolder" H 3700 6950 50  0001 C CNN
F 3 "~" H 3700 6950 50  0001 C CNN
	1    3700 6950
	1    0    0    -1  
$EndComp
Wire Wire Line
	3700 6500 3700 6850
Wire Wire Line
	3700 7050 3700 7400
$Comp
L Device:CP_Small C1
U 1 1
P 1150 7300
F 0 "C1" H 950 7400 50  0000 L CNN
F 1 "0.1µ" H 900 7300 50  0000 L CNN
F 2 "Capacitor_SMD:C_1206_3216Metric_Pad1.42x1.75mm_HandSolder" H 1150 7300 50  0001 C CNN
F 3 "~" H 1150 7300 50  0001 C CNN
	1    1150 7300
	1    0    0    -1  
$EndComp
Wire Wire Line
	1150 7400 1150 7550
Wire Wire Line
	1150 7000 1150 7200
$EndSCHEMATC
